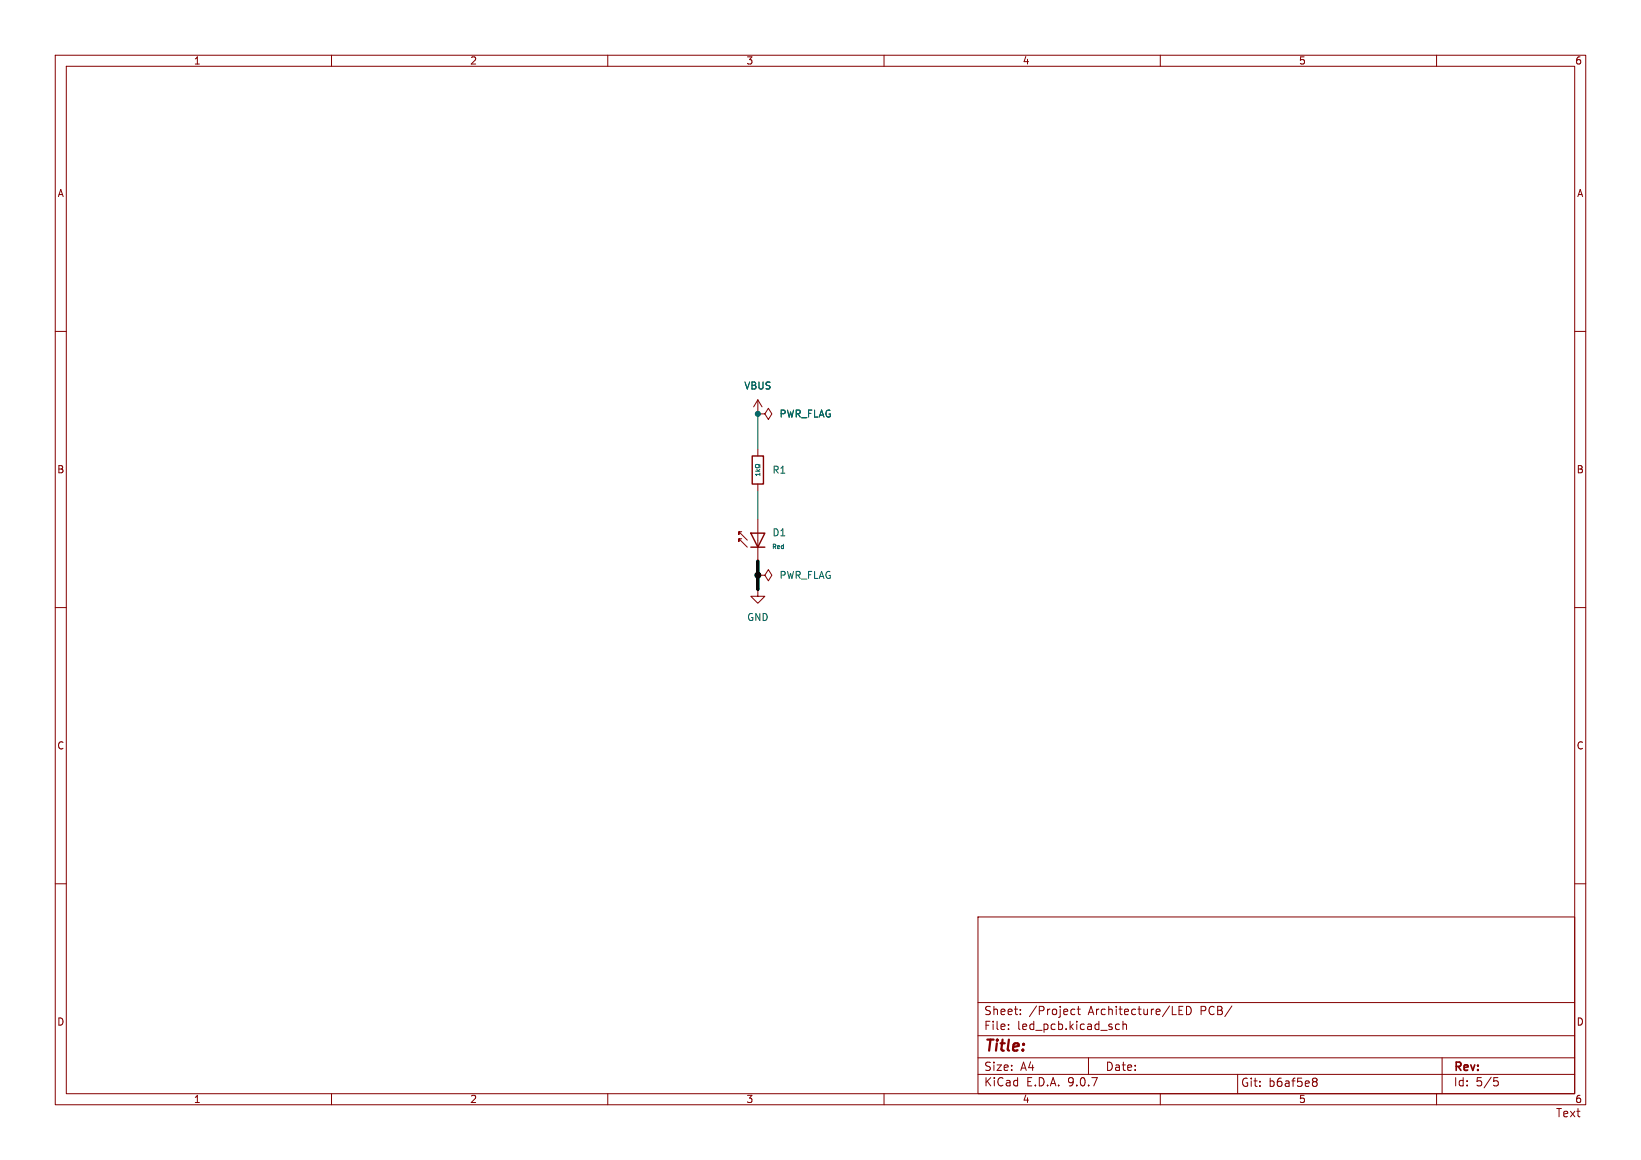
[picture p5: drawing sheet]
(kicad_sch
 (version 20250114)
 (generator "eeschema")
 (generator_version "9.0")
 (paper "A4")
 (lib_symbols
  (symbol "PCM_JLCPCB-Diodes:LED,0603,Red"
   (pin_numbers (hide yes))
   (pin_names
    (offset 0)) (exclude_from_sim no) (in_bom yes) (on_board yes)
   (property "Reference" "D" (at 2.032 0.834 0) (effects (font (size 1.27 1.27)) (justify left)))
   (property "Value" "Red" (at 2.032 -1.2122 0) (effects (font (size 0.8 0.8)) (justify left)))
   (property "Footprint" "PCM_JLCPCB:D_0603" (at -1.778 0 90) (effects (font (size 1.27 1.27)) (hide yes)))
   (property "Datasheet" "https://www.lcsc.com/datasheet/lcsc_datasheet_1810231112_Hubei-KENTO-Elec-KT-0603R_C2286.pdf" (at 0 0 0) (effects (font (size 1.27 1.27)) (hide yes)))
   (property "Description" "-40°C~+85°C Red 0603 LED Indication - Discrete ROHS" (at 0 0 0) (effects (font (size 1.27 1.27)) (hide yes)))
   (property "LCSC" "C2286" (at 0 0 0) (effects (font (size 1.27 1.27)) (hide yes)))
   (property "Stock" "5373336" (at 0 0 0) (effects (font (size 1.27 1.27)) (hide yes)))
   (property "Price" "0.009USD" (at 0 0 0) (effects (font (size 1.27 1.27)) (hide yes)))
   (property "Process" "SMT" (at 0 0 0) (effects (font (size 1.27 1.27)) (hide yes)))
   (property "Minimum Qty" "20" (at 0 0 0) (effects (font (size 1.27 1.27)) (hide yes)))
   (property "Attrition Qty" "10" (at 0 0 0) (effects (font (size 1.27 1.27)) (hide yes)))
   (property "Class" "Basic Component" (at 0 0 0) (effects (font (size 1.27 1.27)) (hide yes)))
   (property "Category" "Optocouplers & LEDs & Infrared,Light Emitting Diodes (LED)" (at 0 0 0) (effects (font (size 1.27 1.27)) (hide yes)))
   (property "Manufacturer" "Hubei KENTO Elec" (at 0 0 0) (effects (font (size 1.27 1.27)) (hide yes)))
   (property "Part" "KT-0603R" (at 0 0 0) (effects (font (size 1.27 1.27)) (hide yes)))
   (symbol "LED,0603,Red_0_1"
    (polyline (pts (xy -1.905 0) (xy -3.429 1.524) (xy -3.429 1.016) (xy -3.429 1.524) (xy -2.921 1.524)) (stroke (width 0.127) (type default)) (fill (type none)))
    (polyline (pts (xy -1.905 -1.27) (xy -3.429 0.254) (xy -3.429 -0.254) (xy -3.429 0.254) (xy -2.921 0.254)) (stroke (width 0.127) (type default)) (fill (type none)))
    (polyline (pts (xy -1.27 1.27) (xy 0 -1.27) (xy 1.27 1.27) (xy -1.27 1.27)) (stroke (width 0.254) (type default)) (fill (type none)))
    (polyline (pts (xy -1.27 -1.27) (xy 1.27 -1.27)) (stroke (width 0.254) (type default)) (fill (type none))))
   (symbol "LED,0603,Red_1_1"
    (pin passive line (at 0 3.81 270) (length 3.81) (name "~" (effects (font (size 1.27 1.27)))) (number "2" (effects (font (size 1.27 1.27)))))
    (pin passive line (at 0 -3.81 90) (length 3.81) (name "~" (effects (font (size 1.27 1.27)))) (number "1" (effects (font (size 1.27 1.27))))))
   (embedded_fonts no))
  (symbol "PCM_JLCPCB-Resistors:0805,1kΩ"
   (pin_numbers (hide yes))
   (pin_names
    (offset 0)) (exclude_from_sim no) (in_bom yes) (on_board yes)
   (property "Reference" "R" (at 1.778 0 0) (effects (font (size 1.27 1.27)) (justify left)))
   (property "Value" "1kΩ" (at 0 0 90) (do_not_autoplace) (effects (font (size 0.8 0.8))))
   (property "Footprint" "PCM_JLCPCB:R_0805" (at -1.778 0 90) (effects (font (size 1.27 1.27)) (hide yes)))
   (property "Datasheet" "https://www.lcsc.com/datasheet/lcsc_datasheet_2205311800_UNI-ROYAL-Uniroyal-Elec-0805W8F1001T5E_C17513.pdf" (at 0 0 0) (effects (font (size 1.27 1.27)) (hide yes)))
   (property "Description" "125mW Thick Film Resistors 150V ±100ppm/°C ±1% 1kΩ 0805 Chip Resistor - Surface Mount ROHS" (at 0 0 0) (effects (font (size 1.27 1.27)) (hide yes)))
   (property "LCSC" "C17513" (at 0 0 0) (effects (font (size 1.27 1.27)) (hide yes)))
   (property "Stock" "7431283" (at 0 0 0) (effects (font (size 1.27 1.27)) (hide yes)))
   (property "Price" "0.005USD" (at 0 0 0) (effects (font (size 1.27 1.27)) (hide yes)))
   (property "Process" "SMT" (at 0 0 0) (effects (font (size 1.27 1.27)) (hide yes)))
   (property "Minimum Qty" "20" (at 0 0 0) (effects (font (size 1.27 1.27)) (hide yes)))
   (property "Attrition Qty" "10" (at 0 0 0) (effects (font (size 1.27 1.27)) (hide yes)))
   (property "Class" "Basic Component" (at 0 0 0) (effects (font (size 1.27 1.27)) (hide yes)))
   (property "Category" "Resistors,Chip Resistor - Surface Mount" (at 0 0 0) (effects (font (size 1.27 1.27)) (hide yes)))
   (property "Manufacturer" "UNI-ROYAL(Uniroyal Elec)" (at 0 0 0) (effects (font (size 1.27 1.27)) (hide yes)))
   (property "Part" "0805W8F1001T5E" (at 0 0 0) (effects (font (size 1.27 1.27)) (hide yes)))
   (property "Resistance" "1kΩ" (at 0 0 0) (effects (font (size 1.27 1.27)) (hide yes)))
   (property "Power(Watts)" "125mW" (at 0 0 0) (effects (font (size 1.27 1.27)) (hide yes)))
   (property "Type" "Thick Film Resistors" (at 0 0 0) (effects (font (size 1.27 1.27)) (hide yes)))
   (property "Overload Voltage (Max)" "150V" (at 0 0 0) (effects (font (size 1.27 1.27)) (hide yes)))
   (property "Operating Temperature Range" "-55°C~+155°C" (at 0 0 0) (effects (font (size 1.27 1.27)) (hide yes)))
   (property "Tolerance" "±1%" (at 0 0 0) (effects (font (size 1.27 1.27)) (hide yes)))
   (property "Temperature Coefficient" "±100ppm/°C" (at 0 0 0) (effects (font (size 1.27 1.27)) (hide yes)))
   (symbol "0805,1kΩ_0_1"
    (rectangle (start -1.016 2.54) (end 1.016 -2.54) (stroke (width 0.254) (type default)) (fill (type none))))
   (symbol "0805,1kΩ_1_1"
    (pin passive line (at 0 3.81 270) (length 1.27) (name "~" (effects (font (size 1.27 1.27)))) (number "1" (effects (font (size 1.27 1.27)))))
    (pin passive line (at 0 -3.81 90) (length 1.27) (name "~" (effects (font (size 1.27 1.27)))) (number "2" (effects (font (size 1.27 1.27))))))
   (embedded_fonts no))
  (symbol "power:GND"
   (power)
   (pin_numbers (hide yes))
   (pin_names
    (offset 0) (hide yes)) (exclude_from_sim no) (in_bom yes) (on_board yes)
   (property "Reference" "#PWR" (at 0 -6.35 0) (effects (font (size 1.27 1.27)) (hide yes)))
   (property "Value" "GND" (at 0 -3.81 0) (effects (font (size 1.27 1.27))))
   (property "Footprint" "" (at 0 0 0) (effects (font (size 1.27 1.27)) (hide yes)))
   (property "Datasheet" "" (at 0 0 0) (effects (font (size 1.27 1.27)) (hide yes)))
   (property "Description" "Power symbol creates a global label with name \"GND\" , ground" (at 0 0 0) (effects (font (size 1.27 1.27)) (hide yes)))
   (symbol "GND_0_1"
    (polyline (pts (xy 0 0) (xy 0 -1.27) (xy 1.27 -1.27) (xy 0 -2.54) (xy -1.27 -1.27) (xy 0 -1.27)) (stroke (width 0) (type default)) (fill (type none))))
   (symbol "GND_1_1"
    (pin power_in line (at 0 0 270) (length 0) (name "~" (effects (font (size 1.27 1.27)))) (number "1" (effects (font (size 1.27 1.27))))))
   (embedded_fonts no))
  (symbol "power:PWR_FLAG"
   (power)
   (pin_numbers (hide yes))
   (pin_names
    (offset 0) (hide yes)) (exclude_from_sim no) (in_bom yes) (on_board yes)
   (property "Reference" "#FLG" (at 0 1.905 0) (effects (font (size 1.27 1.27)) (hide yes)))
   (property "Value" "PWR_FLAG" (at 0 3.81 0) (effects (font (size 1.27 1.27))))
   (property "Footprint" "" (at 0 0 0) (effects (font (size 1.27 1.27)) (hide yes)))
   (property "Datasheet" "~" (at 0 0 0) (effects (font (size 1.27 1.27)) (hide yes)))
   (property "Description" "Special symbol for telling ERC where power comes from" (at 0 0 0) (effects (font (size 1.27 1.27)) (hide yes)))
   (symbol "PWR_FLAG_0_0"
    (pin power_out line (at 0 0 90) (length 0) (name "~" (effects (font (size 1.27 1.27)))) (number "1" (effects (font (size 1.27 1.27))))))
   (symbol "PWR_FLAG_0_1"
    (polyline (pts (xy 0 0) (xy 0 1.27) (xy -1.016 1.905) (xy 0 2.54) (xy 1.016 1.905) (xy 0 1.27)) (stroke (width 0) (type default)) (fill (type none))))
   (embedded_fonts no))
  (symbol "power:VBUS"
   (power)
   (pin_numbers (hide yes))
   (pin_names
    (offset 0) (hide yes)) (exclude_from_sim no) (in_bom yes) (on_board yes)
   (property "Reference" "#PWR" (at 0 -3.81 0) (effects (font (size 1.27 1.27)) (hide yes)))
   (property "Value" "VBUS" (at 0 3.556 0) (effects (font (size 1.27 1.27))))
   (property "Footprint" "" (at 0 0 0) (effects (font (size 1.27 1.27)) (hide yes)))
   (property "Datasheet" "" (at 0 0 0) (effects (font (size 1.27 1.27)) (hide yes)))
   (property "Description" "Power symbol creates a global label with name \"VBUS\"" (at 0 0 0) (effects (font (size 1.27 1.27)) (hide yes)))
   (symbol "VBUS_0_1"
    (polyline (pts (xy -0.762 1.27) (xy 0 2.54)) (stroke (width 0) (type default)) (fill (type none)))
    (polyline (pts (xy 0 2.54) (xy 0.762 1.27)) (stroke (width 0) (type default)) (fill (type none)))
    (polyline (pts (xy 0 0) (xy 0 2.54)) (stroke (width 0) (type default)) (fill (type none))))
   (symbol "VBUS_1_1"
    (pin power_in line (at 0 0 90) (length 0) (name "~" (effects (font (size 1.27 1.27)))) (number "1" (effects (font (size 1.27 1.27))))))
   (embedded_fonts no)))
 (junction
  (at 137.16 74.93)
  (diameter 0)
  (color 0 0 0 0))
 (junction
  (at 137.16 104.14)
  (diameter 0)
  (color 0 0 0 0))
 (wire
  (pts (xy 137.16 101.6) (xy 137.16 104.14))
  (stroke (width 0) (type default)))
 (wire
  (pts (xy 137.16 88.9) (xy 137.16 93.98))
  (stroke (width 0) (type default)))
 (wire
  (pts (xy 137.16 104.14) (xy 137.16 106.68))
  (stroke (width 0) (type default)))
 (wire
  (pts (xy 137.16 74.93) (xy 137.16 81.28))
  (stroke (width 0) (type default)))
 (symbol
  (lib_id "power:VBUS")
  (at 137.16 74.93 0)
  (unit 1)
  (exclude_from_sim no)
  (in_bom yes)
  (on_board yes)
  (dnp no)
  (fields_autoplaced yes)
  (property "Reference" "#PWR02" (at 137.16 78.74 0) (effects (font (size 1.27 1.27)) (hide yes)))
  (property "Value" "VBUS" (at 137.16 69.85 0) (effects (font (size 1.27 1.27))))
  (property "Footprint" "" (at 137.16 74.93 0) (effects (font (size 1.27 1.27)) (hide yes)))
  (property "Datasheet" "" (at 137.16 74.93 0) (effects (font (size 1.27 1.27)) (hide yes)))
  (property "Description" "Power symbol creates a global label with name \"VBUS\"" (at 137.16 74.93 0) (effects (font (size 1.27 1.27)) (hide yes)))
  (pin "1"))
 (symbol
  (lib_id "power:PWR_FLAG")
  (at 137.16 104.14 270)
  (unit 1)
  (exclude_from_sim no)
  (in_bom yes)
  (on_board yes)
  (dnp no)
  (fields_autoplaced yes)
  (property "Reference" "#FLG02" (at 139.065 104.14 0) (effects (font (size 1.27 1.27)) (hide yes)))
  (property "Value" "PWR_FLAG" (at 140.97 104.1399 90) (effects (font (size 1.27 1.27)) (justify left)))
  (property "Footprint" "" (at 137.16 104.14 0) (effects (font (size 1.27 1.27)) (hide yes)))
  (property "Datasheet" "~" (at 137.16 104.14 0) (effects (font (size 1.27 1.27)) (hide yes)))
  (property "Description" "Special symbol for telling ERC where power comes from" (at 137.16 104.14 0) (effects (font (size 1.27 1.27)) (hide yes)))
  (pin "1"))
 (symbol
  (lib_id "PCM_JLCPCB-Diodes:LED,0603,Red")
  (at 137.16 97.79 0)
  (unit 1)
  (exclude_from_sim no)
  (in_bom yes)
  (on_board yes)
  (dnp no)
  (fields_autoplaced yes)
  (property "Reference" "D1" (at 139.7 96.4246 0) (effects (font (size 1.27 1.27)) (justify left)))
  (property "Value" "Red" (at 139.7 98.9647 0) (effects (font (size 0.8 0.8)) (justify left)))
  (property "Footprint" "PCM_JLCPCB:D_0603" (at 135.382 97.79 90) (effects (font (size 1.27 1.27)) (hide yes)))
  (property "Datasheet" "https://www.lcsc.com/datasheet/lcsc_datasheet_1810231112_Hubei-KENTO-Elec-KT-0603R_C2286.pdf" (at 137.16 97.79 0) (effects (font (size 1.27 1.27)) (hide yes)))
  (property "Description" "-40°C~+85°C Red 0603 LED Indication - Discrete ROHS" (at 137.16 97.79 0) (effects (font (size 1.27 1.27)) (hide yes)))
  (property "LCSC" "C2286" (at 137.16 97.79 0) (effects (font (size 1.27 1.27)) (hide yes)))
  (property "Stock" "5373336" (at 137.16 97.79 0) (effects (font (size 1.27 1.27)) (hide yes)))
  (property "Price" "0.009USD" (at 137.16 97.79 0) (effects (font (size 1.27 1.27)) (hide yes)))
  (property "Process" "SMT" (at 137.16 97.79 0) (effects (font (size 1.27 1.27)) (hide yes)))
  (property "Minimum Qty" "20" (at 137.16 97.79 0) (effects (font (size 1.27 1.27)) (hide yes)))
  (property "Attrition Qty" "10" (at 137.16 97.79 0) (effects (font (size 1.27 1.27)) (hide yes)))
  (property "Class" "Basic Component" (at 137.16 97.79 0) (effects (font (size 1.27 1.27)) (hide yes)))
  (property "Category" "Optocouplers & LEDs & Infrared,Light Emitting Diodes (LED)" (at 137.16 97.79 0) (effects (font (size 1.27 1.27)) (hide yes)))
  (property "Manufacturer" "Hubei KENTO Elec" (at 137.16 97.79 0) (effects (font (size 1.27 1.27)) (hide yes)))
  (property "Part" "KT-0603R" (at 137.16 97.79 0) (effects (font (size 1.27 1.27)) (hide yes)))
  (pin "2")
  (pin "1"))
 (symbol
  (lib_id "power:GND")
  (at 137.16 106.68 0)
  (unit 1)
  (exclude_from_sim no)
  (in_bom yes)
  (on_board yes)
  (dnp no)
  (fields_autoplaced yes)
  (property "Reference" "#PWR01" (at 137.16 113.03 0) (effects (font (size 1.27 1.27)) (hide yes)))
  (property "Value" "GND" (at 137.16 111.76 0) (effects (font (size 1.27 1.27))))
  (property "Footprint" "" (at 137.16 106.68 0) (effects (font (size 1.27 1.27)) (hide yes)))
  (property "Datasheet" "" (at 137.16 106.68 0) (effects (font (size 1.27 1.27)) (hide yes)))
  (property "Description" "Power symbol creates a global label with name \"GND\" , ground" (at 137.16 106.68 0) (effects (font (size 1.27 1.27)) (hide yes)))
  (pin "1"))
 (symbol
  (lib_id "PCM_JLCPCB-Resistors:0805,1kΩ")
  (at 137.16 85.09 0)
  (unit 1)
  (exclude_from_sim no)
  (in_bom yes)
  (on_board yes)
  (dnp no)
  (property "Reference" "R1" (at 139.7 85.0899 0) (effects (font (size 1.27 1.27)) (justify left)))
  (property "Value" "1kΩ" (at 137.16 85.09 90) (do_not_autoplace yes) (effects (font (size 0.8 0.8))))
  (property "Footprint" "PCM_JLCPCB:R_0805" (at 135.382 85.09 90) (effects (font (size 1.27 1.27)) (hide yes)))
  (property "Datasheet" "https://www.lcsc.com/datasheet/lcsc_datasheet_2205311800_UNI-ROYAL-Uniroyal-Elec-0805W8F1001T5E_C17513.pdf" (at 137.16 85.09 0) (effects (font (size 1.27 1.27)) (hide yes)))
  (property "Description" "125mW Thick Film Resistors 150V ±100ppm/°C ±1% 1kΩ 0805 Chip Resistor - Surface Mount ROHS" (at 137.16 85.09 0) (effects (font (size 1.27 1.27)) (hide yes)))
  (property "LCSC" "C17513" (at 137.16 85.09 0) (effects (font (size 1.27 1.27)) (hide yes)))
  (property "Stock" "7431283" (at 137.16 85.09 0) (effects (font (size 1.27 1.27)) (hide yes)))
  (property "Price" "0.005USD" (at 137.16 85.09 0) (effects (font (size 1.27 1.27)) (hide yes)))
  (property "Process" "SMT" (at 137.16 85.09 0) (effects (font (size 1.27 1.27)) (hide yes)))
  (property "Minimum Qty" "20" (at 137.16 85.09 0) (effects (font (size 1.27 1.27)) (hide yes)))
  (property "Attrition Qty" "10" (at 137.16 85.09 0) (effects (font (size 1.27 1.27)) (hide yes)))
  (property "Class" "Basic Component" (at 137.16 85.09 0) (effects (font (size 1.27 1.27)) (hide yes)))
  (property "Category" "Resistors,Chip Resistor - Surface Mount" (at 137.16 85.09 0) (effects (font (size 1.27 1.27)) (hide yes)))
  (property "Manufacturer" "UNI-ROYAL(Uniroyal Elec)" (at 137.16 85.09 0) (effects (font (size 1.27 1.27)) (hide yes)))
  (property "Part" "0805W8F1001T5E" (at 137.16 85.09 0) (effects (font (size 1.27 1.27)) (hide yes)))
  (property "Resistance" "1kΩ" (at 137.16 85.09 0) (effects (font (size 1.27 1.27)) (hide yes)))
  (property "Power(Watts)" "125mW" (at 137.16 85.09 0) (effects (font (size 1.27 1.27)) (hide yes)))
  (property "Type" "Thick Film Resistors" (at 137.16 85.09 0) (effects (font (size 1.27 1.27)) (hide yes)))
  (property "Overload Voltage (Max)" "150V" (at 137.16 85.09 0) (effects (font (size 1.27 1.27)) (hide yes)))
  (property "Operating Temperature Range" "-55°C~+155°C" (at 137.16 85.09 0) (effects (font (size 1.27 1.27)) (hide yes)))
  (property "Tolerance" "±1%" (at 137.16 85.09 0) (effects (font (size 1.27 1.27)) (hide yes)))
  (property "Temperature Coefficient" "±100ppm/°C" (at 137.16 85.09 0) (effects (font (size 1.27 1.27)) (hide yes)))
  (pin "2")
  (pin "1"))
 (symbol
  (lib_id "power:PWR_FLAG")
  (at 137.16 74.93 270)
  (unit 1)
  (exclude_from_sim no)
  (in_bom yes)
  (on_board yes)
  (dnp no)
  (fields_autoplaced yes)
  (property "Reference" "#FLG01" (at 139.065 74.93 0) (effects (font (size 1.27 1.27)) (hide yes)))
  (property "Value" "PWR_FLAG" (at 140.97 74.9299 90) (effects (font (size 1.27 1.27)) (justify left)))
  (property "Footprint" "" (at 137.16 74.93 0) (effects (font (size 1.27 1.27)) (hide yes)))
  (property "Datasheet" "~" (at 137.16 74.93 0) (effects (font (size 1.27 1.27)) (hide yes)))
  (property "Description" "Special symbol for telling ERC where power comes from" (at 137.16 74.93 0) (effects (font (size 1.27 1.27)) (hide yes)))
  (pin "1")))
